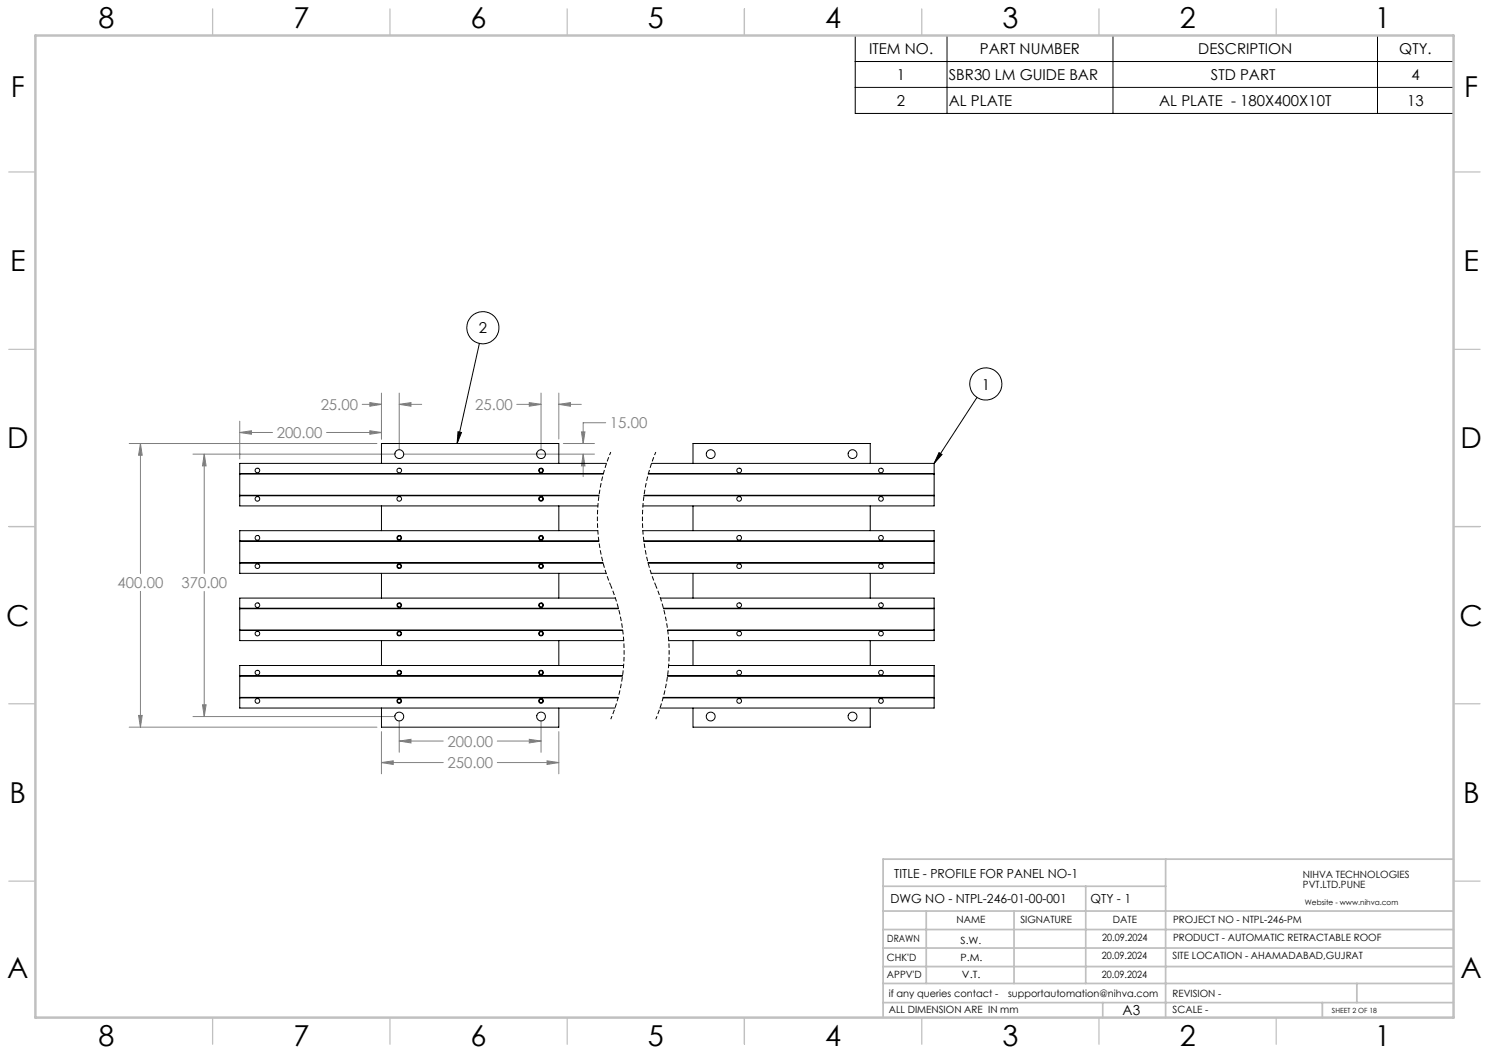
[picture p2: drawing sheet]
<svg xmlns="http://www.w3.org/2000/svg" width="420mm" height="297mm" viewBox="0 0 420 297" stroke-linecap="round" stroke-linejoin="round" font-family="sans-serif">
<g fill="none" stroke="#000" stroke-width=".28">
<path d="M241.2 10h168.8v22h-168.8zM241.2 17.4h168.8M267.1 10v22M313.9 10v22M388.5 10v22M241.2 24.7h168.8M135.2 96.9l-6.3 28.2M275.6 112.1l-12.1 18.6M129.2 121.8l1 .2-1.3 3.1zM264.9 127.7l.8 .5-2.2 2.5z"/>
<circle cx="136.2" cy="92.4" r="4.5"/>
<circle cx="278.1" cy="108.3" r="4.5"/>
</g>
<path d="M172.3 127.5a49 49 0 0 0 0 37.7M185 127.5a49 49 0 0 0 0 37.7M172.3 165.2a49 49 0 0 1 0 37.7M185 165.2a49 49 0 0 1 0 37.7" fill="none" stroke="#000" stroke-width=".28" stroke-dasharray="1.3 .6" stroke-dashoffset=".3" stroke-linecap="butt"/>
<g fill="none" stroke="#808080" stroke-width=".28">
<path d="M67.6 118.8v10.6M102.2 114h5.4M104.3 113.6l3.3 .4-3.3 .6zM107.6 110.9v12.9M112.6 114l3.3-.4v1zM112.6 110.9v15.9M112.6 114h6.4M145.8 114h6.8M149.3 113.6l3.3 .4-3.3 .6zM152.6 110.9v15.9M157.6 114l3.3-.4v1zM157.6 114h6.4"/>
<path d="M157.6 110.9v12.9M170.9 119.2h-6.4v5.9M36.4 125.1h69.9M39.6 125.1l.5 3.3h-1zM39.6 125.1v36.6M54.4 128.1h56.9M57.6 128.1l.5 3.3h-1zM57.6 128.1v33.6M67.6 122l3.3-.5v1zM67.6 122h9.3M92.1 122h15.5M104.3 121.5l3.3 .5-3.3 .5z"/>
<path d="M113.9 128.1h53.8M158.9 125.1h8.8M164 121.8h1l-.5 3.3zM164.5 128.1l.5 3.3h-1zM164.5 128.1v6.3M39.6 166.8v38.3M57.6 166.8v35.3M57.1 198.8h1l-.5 3.3zM36.4 205.1h69.9M39.1 201.8h1l-.5 3.3zM54.4 202.1h56.9M107.6 215.1l3.3-.5v1z"/>
<path d="M107.6 206.4v11.9M107.6 215.1h17.4M112.6 209l3.3-.5v1zM112.6 203.4v8.8M112.6 209h12.4M140.3 209h12.3M140.3 215.1h17.3M149.3 208.5l3.3 .5-3.3 .5zM152.6 203.4v8.8M154.3 214.6l3.3 .5-3.3 .5zM157.6 206.4v11.9"/>
</g>
<g fill="none" stroke="#c0c0c0" stroke-width=".35">
<path d="M60 2.5v7.5M110 2.5v7.5M160 2.5v7.5M210 2.5v7.5M260 2.5v7.5M310 2.5v7.5M360 2.5v7.5M2.5 48.5h7.5M410 48.5h7.5M2.5 98.5h7.5M410 98.5h7.5M2.5 148.5h7.5"/>
<path d="M410 148.5h7.5M2.5 198.5h7.5M410 198.5h7.5M2.5 248.5h7.5M410 248.5h7.5M60 287v7.5M110 287v7.5M160 287v7.5M210 287v7.5M260 287v7.5M310 287v7.5M360 287v7.5"/>
</g>
<g fill="none" stroke="#c0c0c0" stroke-width=".5">
<path d="M249.1 257h160.9M249.1 250h79.7M261.3 257v20.4M286 257v20.4M306.2 250v27.4M328.8 242.3v44.7M410 242.3h-160.9v44.7M249.1 272.6h160.9M249.1 267.4h160.9M249.1 262.2h160.9M249.1 277.4h160.9M382.7 277.4v5.4"/>
<path d="M249.1 282.8h160.9M311 282.8v4.2M373 282.8v4.2"/>
</g>
<path d="M10 10h400v277h-400z" fill="none" stroke="#c0c0c0" stroke-width=".7"/>
<path d="M129.2 121.8l1 .2-1.3 3.1zM264.9 127.7l.8 .5-2.2 2.5z" fill="#000"/>
<path d="M104.3 121.5l3.3 .5-3.3 .5zM67.6 122l3.3-.5v1zM104.3 113.6l3.3 .4-3.3 .6zM112.6 114l3.3-.4v1zM164.5 128.1l.5 3.3h-1zM164 121.8h1l-.5 3.3zM149.3 113.6l3.3 .4-3.3 .6zM157.6 114l3.3-.4v1zM57.6 128.1l.5 3.3h-1zM57.1 198.8h1l-.5 3.3zM112.6 209l3.3-.5v1zM149.3 208.5l3.3 .5-3.3 .5zM107.6 215.1l3.3-.5v1zM154.3 214.6l3.3 .5-3.3 .5zM39.1 201.8h1l-.5 3.3zM39.6 125.1l.5 3.3h-1z" fill="#808080"/>
<g fill="none" stroke="#000" stroke-width=".28">
<path d="M67.6 133.7v6M67.6 139.7h101.3M67.6 133.7h102.5M67.6 139.8h101.3M67.6 133.6h102.6M67.6 139.7v3h101M107.6 130.7v-5.6h50v5.6M171.1 130.7h-103.5v3M181.6 139.7h81.9M181.6 139.8h81.9M182.8 133.7h80.7M182.9 133.6h80.6"/>
<path d="M183.8 130.7h79.7v3M195.5 130.7v-5.6h50v5.6M263.5 133.7v6M263.5 139.7v3h-82.2M67.6 152.7v6M67.6 158.7h102.5M67.6 152.7h101.3M67.6 158.8h102.5M67.6 152.6h101.3M67.6 158.7v3h103.4M107.6 142.7v7M157.6 142.7v7"/>
<path d="M168.6 149.7h-101v3M181.3 149.7h82.2v3M181.6 152.6h81.9M181.6 152.7h81.9M182.8 158.7h80.7M182.8 158.8h80.7M195.5 142.7v7M245.5 142.7v7M263.5 152.7v6M263.5 158.7v3h-79.8M67.6 171.7v6M67.6 177.7h108"/>
<path d="M67.6 171.7h106.8M67.6 177.8h108M67.6 171.6h106.8M67.6 177.7v3h108.3M107.6 161.7v7M157.6 161.7v7M173.6 168.7h-106v3M186.3 168.7h77.2v3M187.1 171.6h76.4M187.1 171.7h76.4M188.3 177.7h75.2M188.3 177.8h75.2"/>
<path d="M195.5 161.7v7M245.5 161.7v7M263.5 171.7v6M263.5 177.7v3h-74.9M67.6 190.7v6M67.6 196.7h106.8M67.6 190.7h108M67.6 196.8h106.7M67.6 190.6h108M67.6 196.7v3h105.9M107.6 199.7v5.4h50v-5.4M107.6 180.7v7"/>
<path d="M157.6 180.7v7M175.9 187.7h-108.3v3M187 196.8h76.5M187.1 196.7h76.4M188.3 190.7h75.2M188.3 190.6h75.2M188.6 187.7h74.9v3M195.5 180.7v7M195.5 199.7v5.4h50v-5.4M245.5 180.7v7M263.5 190.7v6M263.5 196.7v3h-77.3"/>
<circle cx="72.6" cy="132.7" r=".65"/>
<circle cx="112.6" cy="128.1" r="1.24"/>
<circle cx="112.6" cy="132.7" r=".65"/>
<circle cx="152.6" cy="132.7" r=".66"/>
<circle cx="152.6" cy="132.7" r=".5"/>
<circle cx="152.6" cy="128.1" r="1.24"/>
<circle cx="200.5" cy="128.1" r="1.24"/>
<circle cx="208.5" cy="132.7" r=".66"/>
<circle cx="240.5" cy="128.1" r="1.24"/>
<circle cx="248.5" cy="132.7" r=".66"/>
<circle cx="72.6" cy="159.7" r=".65"/>
<circle cx="72.6" cy="140.7" r=".65"/>
<circle cx="72.6" cy="151.7" r=".66"/>
<circle cx="112.6" cy="151.7" r=".49"/>
<circle cx="112.6" cy="159.7" r=".5"/>
<circle cx="112.6" cy="159.7" r=".65"/>
<circle cx="112.6" cy="140.7" r=".65"/>
<circle cx="112.6" cy="151.7" r=".66"/>
<circle cx="152.6" cy="159.7" r=".66"/>
<circle cx="152.6" cy="140.7" r=".66"/>
<circle cx="152.6" cy="140.7" r=".5"/>
<circle cx="152.6" cy="159.7" r=".5"/>
<circle cx="152.6" cy="151.7" r=".49"/>
<circle cx="152.6" cy="151.7" r=".67"/>
<circle cx="208.5" cy="159.7" r=".66"/>
<circle cx="208.5" cy="140.7" r=".66"/>
<circle cx="208.5" cy="151.7" r=".67"/>
<circle cx="248.5" cy="159.7" r=".66"/>
<circle cx="248.5" cy="140.7" r=".66"/>
<circle cx="248.5" cy="151.7" r=".67"/>
<circle cx="72.6" cy="170.7" r=".65"/>
<circle cx="72.6" cy="178.7" r=".65"/>
<circle cx="112.6" cy="170.7" r=".5"/>
<circle cx="112.6" cy="178.7" r=".5"/>
<circle cx="112.6" cy="170.7" r=".65"/>
<circle cx="112.6" cy="178.7" r=".65"/>
<circle cx="152.6" cy="170.7" r=".66"/>
<circle cx="152.6" cy="178.7" r=".66"/>
<circle cx="152.6" cy="178.7" r=".5"/>
<circle cx="152.6" cy="170.7" r=".5"/>
<circle cx="208.5" cy="170.7" r=".66"/>
<circle cx="208.5" cy="178.7" r=".66"/>
<circle cx="248.5" cy="170.7" r=".66"/>
<circle cx="248.5" cy="178.7" r=".66"/>
<circle cx="72.6" cy="189.7" r=".65"/>
<circle cx="72.6" cy="197.7" r=".66"/>
<circle cx="112.6" cy="197.7" r=".49"/>
<circle cx="112.6" cy="189.7" r=".49"/>
<circle cx="112.6" cy="189.7" r=".65"/>
<circle cx="112.6" cy="197.7" r=".66"/>
<circle cx="152.6" cy="189.7" r=".66"/>
<circle cx="152.6" cy="197.7" r=".49"/>
<circle cx="152.6" cy="189.7" r=".49"/>
<circle cx="152.6" cy="197.7" r=".67"/>
<circle cx="208.5" cy="189.7" r=".66"/>
<circle cx="208.5" cy="197.7" r=".67"/>
<circle cx="248.5" cy="189.7" r=".66"/>
<circle cx="248.5" cy="197.7" r=".67"/>
<circle cx="112.6" cy="202.1" r="1.25"/>
<circle cx="152.6" cy="202.1" r="1.25"/>
<circle cx="200.5" cy="202.1" r="1.25"/>
<circle cx="240.5" cy="202.1" r="1.25"/>
</g>
<g font-size="8.1">
<text x="27.8" y="8">8</text>
<text x="82.8" y="8">7</text>
<text x="132.8" y="8">6</text>
<text x="182.8" y="8">5</text>
<text x="232.8" y="8">4</text>
<text x="282.8" y="8">3</text>
<text x="332.8" y="8">2</text>
<text x="387.8" y="8">1</text>
<text x="3" y="27.2">F</text>
<text x="413" y="27.2">F</text>
<text x="2.8" y="76.5">E</text>
<text x="412.8" y="76.5">E</text>
<text x="2" y="126.5">D</text>
<text x="412" y="126.5">D</text>
<text x="1.7" y="176.5">C</text>
<text x="411.7" y="176.5">C</text>
<text x="2.7" y="226.5">B</text>
<text x="412.7" y="226.5">B</text>
<text x="2" y="275.7">A</text>
<text x="412" y="275.7">A</text>
<text x="27.8" y="295">8</text>
<text x="82.8" y="295">7</text>
<text x="132.8" y="295">6</text>
<text x="182.8" y="295">5</text>
<text x="232.8" y="295">4</text>
<text x="282.8" y="295">3</text>
<text x="332.8" y="295">2</text>
<text x="387.8" y="295">1</text>
</g>
<g font-size="4.2">
<text x="245.1" y="15.2">ITEM NO.</text>
<text x="276.4" y="15.2">PART NUMBER</text>
<text x="338" y="15.2">DESCRIPTION</text>
<text x="394.7" y="15.2">QTY.</text>
<text x="253" y="22.5">1</text>
<text x="267.6" y="22.5">SBR30 LM GUIDE BAR</text>
<text x="341.6" y="22.5">STD PART</text>
<text x="398.1" y="22.5">4</text>
<text x="253" y="29.8">2</text>
<text x="267.6" y="29.8">AL PLATE</text>
<text x="327" y="29.8">AL PLATE - 180X400X10T</text>
<text x="396.9" y="29.8">13</text>
<text x="135" y="94">2</text>
<text x="276.9" y="109.9">1</text>
</g>
<g font-size="4.2" fill="#808080">
<text x="90.5" y="115.6">25.00</text>
<text x="134.1" y="115.6">25.00</text>
<text x="78" y="123.6">200.00</text>
<text x="172" y="120.8">15.00</text>
<text x="33.2" y="165.8">400.00</text>
<text x="51.2" y="165.8">370.00</text>
<text x="126.2" y="210.6">200.00</text>
<text x="126.2" y="216.7">250.00</text>
</g>
<text font-size="3.9" x="316.7" y="286.4">A3</text>
<g font-size="3.5">
<text x="252.2" y="247.7">TITLE - PROFILE FOR PANEL NO-1</text>
<text x="251.2" y="254.8">DWG NO - NTPL-246-01-00-001</text>
<text x="307.6" y="254.8">QTY - 1</text>
</g>
<g font-size="2.8">
<text x="367.5" y="247.7">NIHVA TECHNOLOGIES</text>
<text x="367.5" y="250.5">PVT.LTD.PUNE</text>
<text x="269.8" y="260.4">NAME</text>
<text x="287.8" y="260.4">SIGNATURE</text>
<text x="313.9" y="260.5">DATE</text>
<text x="330.9" y="260.5">PROJECT NO - NTPL-246-PM</text>
<text x="250.3" y="265.7">DRAWN</text>
<text x="270.9" y="266.1">S.W.</text>
<text x="310.9" y="265.5">20.09.2024</text>
<text x="330.9" y="265.5">PRODUCT - AUTOMATIC RETRACTABLE ROOF</text>
<text x="250.2" y="271.1">CHK'D</text>
<text x="250.2" y="275.8">APPV'D</text>
<text x="270.9" y="271.1">P.M.</text>
<text x="271.3" y="275.8">V.T.</text>
<text x="310.8" y="270.6">20.09.2024</text>
<text x="310.8" y="275.8">20.09.2024</text>
<text x="330.7" y="270.6">SITE LOCATION - AHAMADABAD,GUJRAT</text>
<text x="250.7" y="281.1">if any queries contact -</text>
<text x="284.3" y="281.1">supportautomation@nihva.com</text>
<text x="330.7" y="281.1">REVISION -</text>
<text x="250.7" y="285.6">ALL DIMENSION ARE IN mm</text>
<text x="330.7" y="285.6">SCALE -</text>
</g>
<text font-size="2.1" x="368.1" y="255.1">Website - www.nihva.com</text>
<text font-size="2" x="375.7" y="285.6">SHEET 2 OF 18</text>
</svg>
